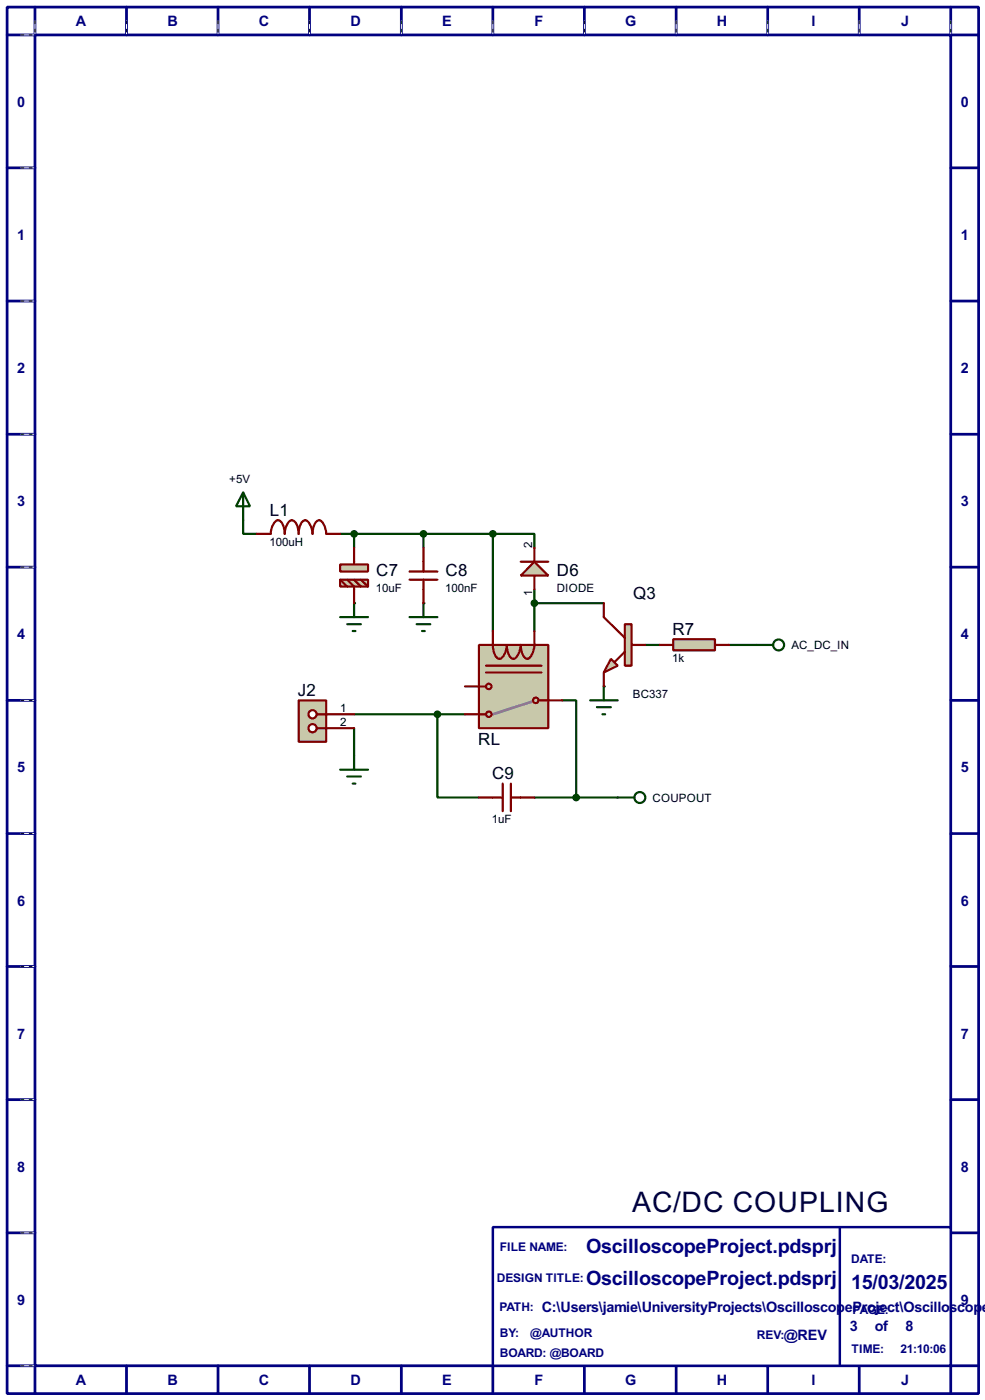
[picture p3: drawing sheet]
<svg xmlns="http://www.w3.org/2000/svg" width="180mm" height="256mm" viewBox="0 0 180 256" stroke-linecap="round" stroke-linejoin="round" font-family="sans-serif">
<g fill="none" stroke="#000080" stroke-width=".5">
<path d="M1.3 1.3h177.8v254h-177.8zM6.4 6.4h167.6v243.8h-167.6zM6.4 1.3v5.1h-5.1M23.2 1.3v5.1M39.9 1.3v5.1M56.7 1.3v5.1M73.5 1.3v5.1M90.2 1.3v5.1M107 1.3v5.1M123.8 1.3v5.1M140.5 1.3v5.1M157.3 1.3v5.1"/>
<path d="M174 1.3v5.1h5.1M1.3 30.8h5.1M174 30.8h5.1M1.3 55.2h5.1M174 55.2h5.1M1.3 79.6h5.1M174 79.6h5.1M1.3 103.9h5.1M174 103.9h5.1M1.3 128.3h5.1M174 128.3h5.1M1.3 152.7h5.1"/>
<path d="M174 152.7h5.1M1.3 177.1h5.1M174 177.1h5.1M1.3 201.5h5.1M174 201.5h5.1M1.3 225.9h5.1M174 225.9h5.1M1.3 250.2h5.1v5.1M23.2 250.2v5.1M39.9 250.2v5.1M56.7 250.2v5.1M73.5 250.2v5.1"/>
<path d="M90.2 250.2v5.1M107 250.2v5.1M123.8 250.2v5.1M140.5 250.2v5.1M157.3 250.2v5.1M179.1 250.2h-5.1v5.1"/>
</g>
<g fill="none" stroke="#fff" stroke-width=".18">
<path d="M3.9 6.4h2.3M6.4 3.9v2.3M23.2 3.9v2.3M39.9 3.9v2.3M56.7 3.9v2.3M73.5 3.9v2.3M90.2 3.9v2.3M107 3.9v2.3M123.8 3.9v2.3M140.5 3.9v2.3M157.3 3.9v2.3M174 3.9v2.3"/>
<path d="M3.9 30.8h2.3M3.9 55.2h2.3M3.9 79.6h2.3M3.9 103.9h2.3M3.9 128.3h2.3M3.9 152.7h2.3M3.9 177.1h2.3M3.9 201.5h2.3M3.9 225.9h2.3M3.9 250.2h2.3"/>
</g>
<g fill="none" stroke="#000" stroke-width=".18" stroke-dasharray=".5 1">
<path d="M3.9 6.4h2.3M6.4 3.9v2.3M23.2 3.9v2.3M39.9 3.9v2.3M56.7 3.9v2.3M73.5 3.9v2.3M90.2 3.9v2.3M107 3.9v2.3M123.8 3.9v2.3M140.5 3.9v2.3M157.3 3.9v2.3M174 3.9v2.3"/>
<path d="M3.9 30.8h2.3M3.9 55.2h2.3M3.9 79.6h2.3M3.9 103.9h2.3M3.9 128.3h2.3M3.9 152.7h2.3M3.9 177.1h2.3M3.9 201.5h2.3M3.9 225.9h2.3M3.9 250.2h2.3"/>
</g>
<path d="M90.2 224.8h83.8v25.4h-83.8z" fill="#fff" stroke="#000080" stroke-width=".45"/>
<path d="M153.7 224.8v25.4" fill="none" stroke="#000080" stroke-width=".45"/>
<path d="M44.5 95.3v2.5h2.5" fill="none" stroke="#004000" stroke-width=".4"/>
<circle cx="77.5" cy="110.5" r=".2" fill="#004000"/>
<path d="M77.5 97.8v2.6" fill="none" stroke="#004000" stroke-width=".4"/>
<circle cx="110.5" cy="125.8" r=".2" fill="#004000"/>
<path d="M118.2 118.2h2.5M133.4 118.2h5.1" fill="none" stroke="#004000" stroke-width=".4"/>
<circle cx="64.8" cy="110.5" r=".2" fill="#004000"/>
<g fill="none" stroke="#004000" stroke-width=".4">
<path d="M44.5 90.2l1.3 2.6h-2.6zM44.5 90.2v5.1M62.3 97.8h27.9M64.8 97.8v2.6M90.2 97.8h7.6v2.6M90.2 97.8v17.8M62.3 113.1h5.1M63.6 114.4h2.5M64.6 115.6h.5M64.8 110.5v2.6M75 113.1h5.1M76.3 114.4h2.5"/>
<path d="M77.3 115.6h.5M77.5 110.5v2.6M97.8 108v7.6M97.8 110.5h12.7M64.8 133.4v5.1M64.8 130.9h20.3M80.1 130.9v15.2h7.6M102.9 128.3h2.6v17.8M108 128.3h5.1M109.3 129.6h2.5M110.3 130.9h.5M110.5 125.8v2.5"/>
<path d="M97.8 146.1h15.3"/>
</g>
<path d="M47 97.8h2.6a2.58 2.58 0 0 1 1.3-2.5 2.27 2.27 0 0 1 1.2 2.5 2.65 2.65 0 0 1 1.3-2.5 2.24 2.24 0 0 1 1.3 2.5 2.27 2.27 0 0 1 1.2-2.5 2.66 2.66 0 0 1 1.3 2.5 2.27 2.27 0 0 1 1.3-2.5 2.65 2.65 0 0 1 1.2 2.5h2.6M75 106.2h5.1M75 104.7h5.1M77.5 100.4v4.3M77.5 106.2v4.3" fill="none" stroke="#800000" stroke-width=".4"/>
<circle cx="77.5" cy="97.8" r=".5" fill="#004000" stroke="#004000" stroke-width=".4"/>
<path d="M111.8 120.7l1.3 1.3-2.6 1.2z" fill="#c8c8aa" stroke="#800000" stroke-width=".4"/>
<path d="M114.4 114.4h1.2v7.6h-1.2z" fill="#c8c8aa" stroke="#800000" stroke-width=".4"/>
<path d="M110.5 110.5v2.6l3.9 3.8M114.4 119.4l-1.8 1.8M115.6 118.2h2.6M110.5 123.2v2.6" fill="none" stroke="#800000" stroke-width=".4"/>
<path d="M123.2 117.1h7.7v2.1h-7.7z" fill="#c8c8aa" stroke="#800000" stroke-width=".4"/>
<path d="M120.7 118.2h2.5M130.9 118.2h2.5M87.7 146.1h4.3M92 143.6v5M93.5 143.6v5M93.5 146.1h4.3" fill="none" stroke="#800000" stroke-width=".4"/>
<g fill="none" stroke="#004000" stroke-width=".4">
<path d="M138.5 118.2h3M113.1 146.1h3"/>
<circle cx="142.5" cy="118.2" r="1"/>
<circle cx="117.1" cy="146.1" r="1"/>
</g>
<path d="M87.7 118.2h12.7v15.2h-12.7z" fill="#c8c8aa" stroke="#800000" stroke-width=".4"/>
<path d="M97.3 128.6l-7.1 2.3" fill="none" stroke="#808080" stroke-width=".5"/>
<g fill="#c8c8aa" stroke="#800000" stroke-width=".4">
<circle cx="98" cy="128.3" r=".5"/>
<circle cx="89.4" cy="125.8" r=".5"/>
</g>
<path d="M90.2 118.2a3.3 3.3 0 0 0 .9 2.4 .9 .9 0 0 0 1.2-.7l.4-1.1 .1-.6a3.3 3.3 0 0 0 .8 2.4 .89 .89 0 0 0 1.2-.7l.4-1.1 .1-.6a3.3 3.3 0 0 0 .9 2.4l.4 .1a2.75 2.75 0 0 0 1.2-2.5M87.7 125.8h1.3M89 122h10.1M89 123.2h10.1M98.6 128.3h1.8" fill="none" stroke="#800000" stroke-width=".4"/>
<circle cx="89.4" cy="130.9" r=".5" fill="#c8c8aa" stroke="#800000" stroke-width=".4"/>
<path d="M90.2 115.6v2.6M97.8 115.6v2.6M85.1 130.9h3.9M85.1 125.8h2.6M100.4 128.3h2.5" fill="none" stroke="#800000" stroke-width=".4"/>
<g fill="#c8c8aa" stroke="#800000" stroke-width=".4">
<path d="M62.3 103.4h5.1v1.3h-5.1z"/>
<path d="M62.3 106.2h5.1v1.3h-5.1z"/>
</g>
<path d="M62.3 106.2l1.3 1.3M63.6 106.2l1.2 1.3v3M64.8 100.4v3M64.8 106.2l1.3 1.3M66.1 106.2l1.3 1.3" fill="none" stroke="#800000" stroke-width=".4"/>
<circle cx="64.8" cy="97.8" r=".5" fill="#004000" stroke="#004000" stroke-width=".4"/>
<path d="M97.8 102.9l2.6 2.6h-5.1z" fill="#c8c8aa" stroke="#800000" stroke-width=".4"/>
<path d="M95.3 102.9h5.1M97.8 100.4v2.5M97.8 105.5v2.5" fill="none" stroke="#800000" stroke-width=".4"/>
<path d="M54.7 128.3h5v7.6h-5z" fill="#c8c8aa" stroke="#800000" stroke-width=".4"/>
<path d="M58 130.9h1.7" fill="none" stroke="#800000" stroke-width=".4"/>
<circle cx="57.2" cy="130.9" r=".75" fill="#feffff" stroke="#800000" stroke-width=".4"/>
<path d="M58 133.4h1.7" fill="none" stroke="#800000" stroke-width=".4"/>
<circle cx="57.2" cy="133.4" r=".75" fill="#feffff" stroke="#800000" stroke-width=".4"/>
<path d="M59.7 130.9h5.1M59.7 133.4h5.1" fill="none" stroke="#800000" stroke-width=".4"/>
<path d="M64.8 138.5v2.5M62.3 141h5.1M63.6 142.3h2.5M64.6 143.6h.5" fill="none" stroke="#004000" stroke-width=".4"/>
<g fill="#004000" stroke="#004000" stroke-width=".4">
<circle cx="90.2" cy="97.8" r=".5"/>
<circle cx="105.4" cy="146.1" r=".5"/>
<circle cx="80" cy="130.9" r=".5"/>
<circle cx="97.8" cy="110.5" r=".5"/>
</g>
<text font-size="5.8" fill="#000040" x="115.7" y="222">AC/DC COUPLING</text>
<g font-size="4.1" fill="#000080">
<text x="107.3" y="229.5">OscilloscopeProject.pdsprj</text>
<text x="107.3" y="235.4">OscilloscopeProject.pdsprj</text>
<text x="155.8" y="236.1">15/03/2025</text>
</g>
<g font-size="3.5">
<text x="49.4" y="94.5">L1</text>
<text x="68.9" y="105.6">C7</text>
<text x="81.6" y="105.6">C8</text>
<text x="101.9" y="105.6">D6</text>
<text x="115.9" y="109.7">Q3</text>
<text x="123.1" y="116.3">R7</text>
<text x="54.5" y="127.5">J2</text>
<text x="87.5" y="136.5">RL</text>
<text x="90.1" y="142.8">C9</text>
</g>
<g font-size="3" fill="#000080">
<text x="13.9" y="4.9">A</text>
<text x="30.6" y="4.9">B</text>
<text x="47.4" y="4.9">C</text>
<text x="64.1" y="4.9">D</text>
<text x="80.9" y="4.9">E</text>
<text x="97.8" y="4.9">F</text>
<text x="114.4" y="4.9">G</text>
<text x="131.2" y="4.9">H</text>
<text x="148.5" y="4.9">I</text>
<text x="164.9" y="4.9">J</text>
<text x="3.2" y="19.5">0</text>
<text x="175.9" y="19.5">0</text>
<text x="3.2" y="44">1</text>
<text x="175.9" y="44">1</text>
<text x="3.2" y="68.4">2</text>
<text x="175.9" y="68.4">2</text>
<text x="3.2" y="92.7">3</text>
<text x="175.9" y="92.7">3</text>
<text x="3.2" y="117.1">4</text>
<text x="175.9" y="117.1">4</text>
<text x="3.2" y="141.5">5</text>
<text x="175.9" y="141.5">5</text>
<text x="3.2" y="165.9">6</text>
<text x="175.9" y="165.9">6</text>
<text x="3.2" y="190.3">7</text>
<text x="175.9" y="190.3">7</text>
<text x="3.2" y="214.7">8</text>
<text x="175.9" y="214.7">8</text>
<text x="3.2" y="239.1">9</text>
<text x="175.9" y="239.1">9</text>
<text x="99.1" y="240.4">C:\Users\jamie\UniversityProjects\OscilloscopeProject\Oscilloscop</text>
<text x="143.5" y="245.5">@REV</text>
<text x="155.6" y="243.9">3</text>
<text x="160.1" y="243.9">of</text>
<text x="165.7" y="243.9">8</text>
<text x="179.7" y="240.4">e</text>
<text x="13.9" y="253.8">A</text>
<text x="30.6" y="253.8">B</text>
<text x="47.4" y="253.8">C</text>
<text x="64.1" y="253.8">D</text>
<text x="80.9" y="253.8">E</text>
<text x="97.8" y="253.8">F</text>
<text x="114.4" y="253.8">G</text>
<text x="131.2" y="253.8">H</text>
<text x="148.5" y="253.8">I</text>
<text x="164.9" y="253.8">J</text>
</g>
<g font-size="2.5" fill="#000080">
<text x="91.5" y="229.3">FILE NAME:</text>
<text x="155.8" y="231.3">DATE:</text>
<text x="90.9" y="234.9">DESIGN TITLE:</text>
<text x="91.4" y="240.2">PATH:</text>
<text x="91.5" y="245">BY:</text>
<text x="97.1" y="245">@AUTHOR</text>
<text x="138.5" y="245.3">REV:</text>
<text x="156" y="240.7">PAGE:</text>
<text x="91.5" y="248.7">BOARD: @BOARD</text>
<text x="155.8" y="247.8">TIME:</text>
<text x="164.8" y="247.8">21:10:06</text>
</g>
<g font-size="2.4">
<text x="42" y="88.5">+5V</text>
<text x="49.4" y="100">100uH</text>
<text x="97.4" y="100.4" transform="rotate(-90 97.4 100.4)">2</text>
<text x="68.8" y="108.5">10uF</text>
<text x="81.5" y="108.5">100nF</text>
<text x="97.4" y="109.2" transform="rotate(-90 97.4 109.2)">1</text>
<text x="101.9" y="108.5">DIODE</text>
<text x="144.8" y="119">AC_DC_IN</text>
<text x="123" y="121.4">1k</text>
<text x="62.3" y="130.5">1</text>
<text x="115.8" y="128">BC337</text>
<text x="62.3" y="133">2</text>
<text x="119.4" y="146.9">COUPOUT</text>
<text x="90" y="150.8">1uF</text>
</g>
</svg>
